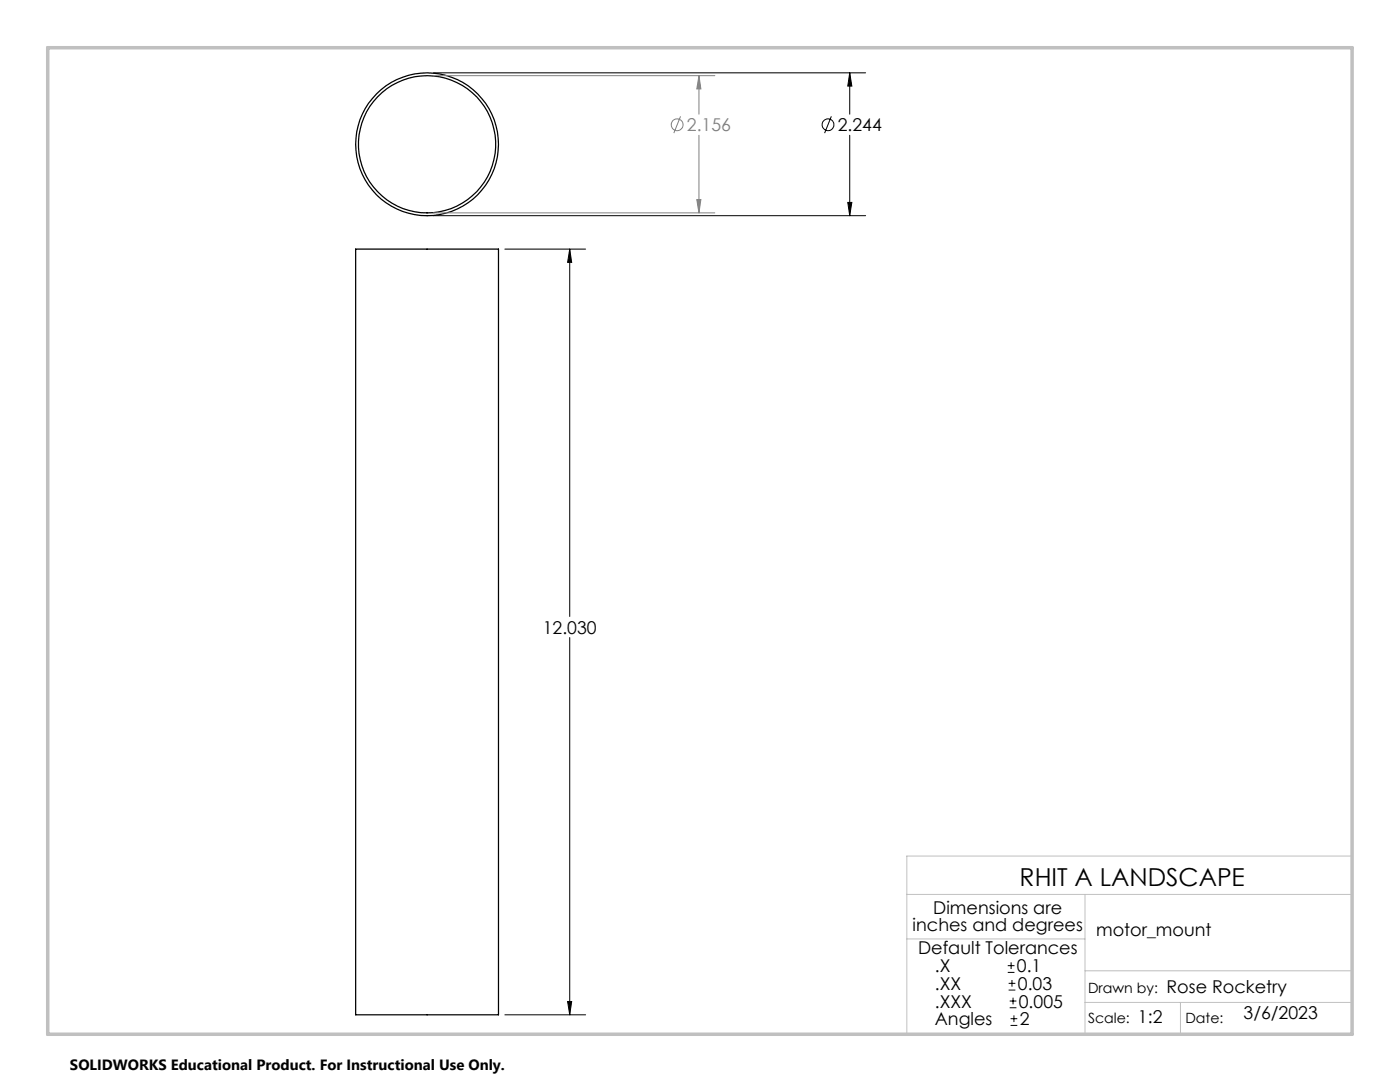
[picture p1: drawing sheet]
<svg xmlns="http://www.w3.org/2000/svg" width="279mm" height="216mm" viewBox="0 0 279 216" stroke-linecap="round" stroke-linejoin="round" font-family="sans-serif">
<g fill="none" stroke="#000" stroke-width=".25">
<path d="M71 49.7h28.5v152.8h-28.5z"/>
<circle cx="85.2" cy="28.8" r="14.3"/>
<circle cx="85.2" cy="28.8" r="13.7"/>
</g>
<g fill="none" stroke="#000" stroke-width=".2">
<path d="M86.5 14.5h86.3M169.6 14.5l.4 2.7h-.8zM169.6 14.5v8.3M165.9 23.2l-1.3 3.4M169.6 27v16M86.5 43h86.3M100.8 49.7h16.1M113.7 49.7l.4 2.7h-.8zM113.7 49.7v73.3M169.2 40.4h.8l-.4 2.6zM113.7 127.2v75.3M113.3 199.8h.8l-.4 2.7z"/>
<path d="M201.1 194h1.4M201.1 192.7h1.4M201.3 197.6h1.3M201.3 196.2h1.3M201.5 199.7h1.3M201.8 192v1.4M202 195.5v1.4M202.2 199.1v1.3M100.8 202.5h16.1M201.5 201.1h1.3M201.7 204.6h1.3M201.7 203.3h1.3"/>
<path d="M202.4 202.6v1.3"/>
<circle cx="165.3" cy="24.9" r="1.18"/>
</g>
<g fill="none" stroke="#808080" stroke-width=".2">
<path d="M86.5 15.1h56.2M139.5 15.1l.4 2.6h-.8zM139.5 15.1v7.7M135.8 23.2l-1.3 3.4M139.1 39.8h.8l-.4 2.7zM139.5 27v15.5M86.5 42.5h56.2"/>
<circle cx="135.1" cy="24.9" r="1.18"/>
</g>
<path d="M181 178.5h88.8M181 170.8h88.8v35.6h-88.8zM216.5 178.5v27.9M181 187.4h35.5M216.5 193.7h53.3M216.5 200h53.3M235.6 200v6.4" fill="none" stroke="#c0c0c0" stroke-width=".2"/>
<path d="M9.5 9.5h260.3v196.9h-260.3z" fill="none" stroke="#c0c0c0" stroke-width=".7"/>
<path d="M113.3 199.8h.8l-.4 2.7zM113.7 49.7l.4 2.7h-.8zM169.2 40.4h.8l-.4 2.6zM169.6 14.5l.4 2.7h-.8z" fill="#000"/>
<path d="M139.5 15.1l.4 2.6h-.8zM139.1 39.8h.8l-.4 2.7z" fill="#808080"/>
<text font-size="4.9" x="203.5" y="176.7">RHIT A LANDSCAPE</text>
<text font-size="3.5" fill="#808080" x="137.1" y="26.2">2.156</text>
<g font-size="3.5">
<text x="167.2" y="26.2">2.244</text>
<text x="108.3" y="126.4">12.030</text>
<text x="182.1" y="185.9">inches and degrees</text>
<text x="186.3" y="182.3">Dimensions are</text>
<text x="183.2" y="190.3">Default Tolerances</text>
<text x="218.8" y="186.8">motor_mount</text>
<text x="186.6" y="197.5">.XX</text>
<text x="186.6" y="194">.X</text>
<text x="202.9" y="194">0.1</text>
<text x="203.1" y="197.5">0.03</text>
<text x="186.6" y="201.1">.XXX</text>
<text x="203.3" y="201.1">0.005</text>
<text x="232.8" y="198.1">Rose Rocketry</text>
<text x="248.2" y="203.3">3/6/2023</text>
<text x="186.6" y="204.6">Angles</text>
<text x="203.5" y="204.6">2</text>
<text x="227.1" y="204.1">1:2</text>
</g>
<text font-size="3" x="14" y="213.5">SOLIDWORKS Educational Product. For Instructional Use Only.</text>
<g font-size="2.8">
<text x="217.2" y="198.1">Drawn by:</text>
<text x="217.2" y="204.1">Scale:</text>
<text x="236.6" y="204.1">Date:</text>
</g>
</svg>
